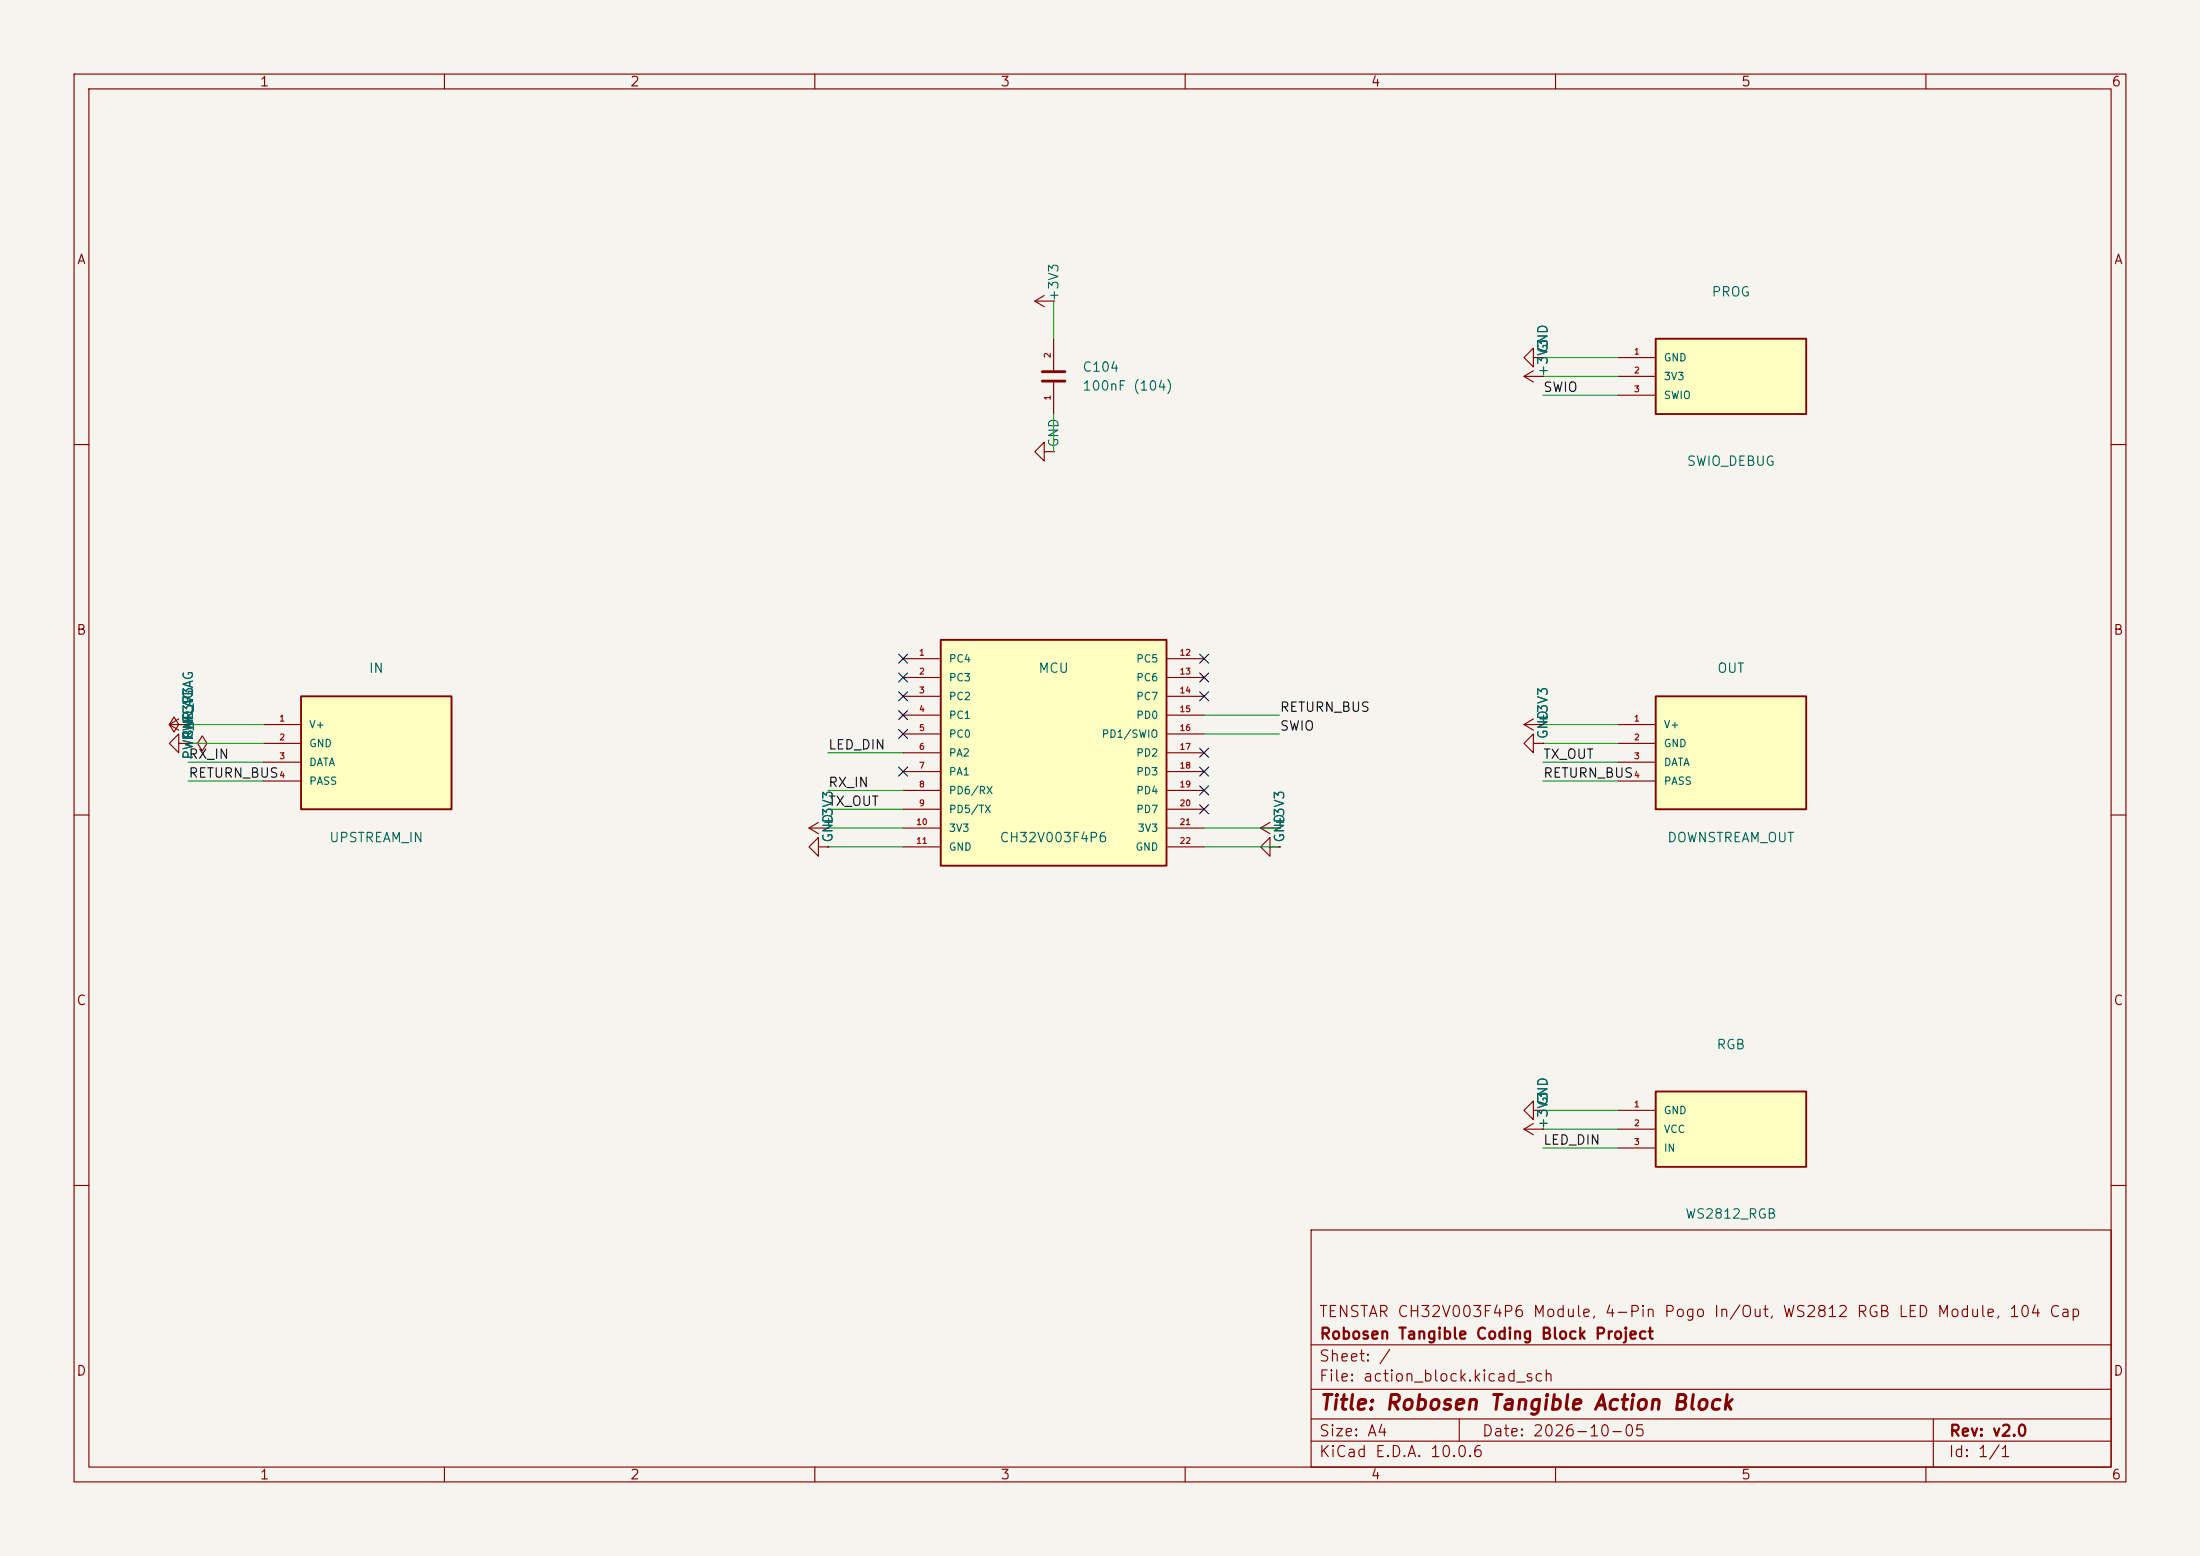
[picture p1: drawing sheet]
(kicad_sch
 (version 20250114)
 (generator "eeschema")
 (generator_version "10.0")
 (paper "A4")
 (title_block
  (title "Robosen Tangible Action Block")
  (date "2026-10-05")
  (rev "v2.0")
  (company "Robosen Tangible Coding Block Project")
  (comment 1 "TENSTAR CH32V003F4P6 Module, 4-Pin Pogo In/Out, WS2812 RGB LED Module, 104 Cap"))
 (lib_symbols
  (symbol "robosen_action:Pogo_4Pin"
  (pin_names (offset 1.016)) (in_bom yes) (on_board yes)
  (property "Reference" "J" (at 0 -10.16 0) (effects (font (size 1.27 1.27))))
  (property "Value" "Pogo_4Pin" (at 0 10.16 0) (effects (font (size 1.27 1.27))))
  (property "Footprint" "robosen_action:Pogo_4Pin_Dock_2.54mm" (at 0 12.7 0) (effects (font (size 1.27 1.27)) (hide yes)))
  (property "Datasheet" "" (at 0 0 0) (effects (font (size 1.27 1.27)) (hide yes)))
  (property "Description" "4-Pin Pogo Connector (2.54mm pitch)" (at 0 0 0) (effects (font (size 1.27 1.27)) (hide yes)))
  (symbol "Pogo_4Pin_0_1"
   (rectangle (start -10.16 -7.62) (end 10.16 7.62) (stroke (width 0.254) (type solid)) (fill (type background))))
  (symbol "Pogo_4Pin_1_1"
   (pin passive line (at -15.24 3.81 0) (length 5.08) (name "V+" (effects (font (size 1.0 1.0)))) (number "1" (effects (font (size 0.8 0.8)))))
   (pin passive line (at -15.24 1.27 0) (length 5.08) (name "GND" (effects (font (size 1.0 1.0)))) (number "2" (effects (font (size 0.8 0.8)))))
   (pin bidirectional line (at -15.24 -1.27 0) (length 5.08) (name "DATA" (effects (font (size 1.0 1.0)))) (number "3" (effects (font (size 0.8 0.8)))))
   (pin bidirectional line (at -15.24 -3.81 0) (length 5.08) (name "PASS" (effects (font (size 1.0 1.0)))) (number "4" (effects (font (size 0.8 0.8)))))))
  (symbol "robosen_action:WS2812_Module"
  (pin_names (offset 1.016)) (in_bom yes) (on_board yes)
  (property "Reference" "RGB" (at 0 -7.62 0) (effects (font (size 1.27 1.27))))
  (property "Value" "WS2812_Module" (at 0 7.62 0) (effects (font (size 1.27 1.27))))
  (property "Footprint" "robosen_action:WS2812B_Module_1x03_P2.54mm" (at 0 10.16 0) (effects (font (size 1.27 1.27)) (hide yes)))
  (property "Datasheet" "" (at 0 0 0) (effects (font (size 1.27 1.27)) (hide yes)))
  (property "Description" "WS2812 RGB LED Module 1x03 Header (GND, VCC, IN)" (at 0 0 0) (effects (font (size 1.27 1.27)) (hide yes)))
  (symbol "WS2812_Module_0_1"
   (rectangle (start -10.16 -5.08) (end 10.16 5.08) (stroke (width 0.254) (type solid)) (fill (type background))))
  (symbol "WS2812_Module_1_1"
   (pin power_in line (at -15.24 2.54 0) (length 5.08) (name "GND" (effects (font (size 1.0 1.0)))) (number "1" (effects (font (size 0.8 0.8)))))
   (pin power_in line (at -15.24 0 0) (length 5.08) (name "VCC" (effects (font (size 1.0 1.0)))) (number "2" (effects (font (size 0.8 0.8)))))
   (pin input line (at -15.24 -2.54 0) (length 5.08) (name "IN" (effects (font (size 1.0 1.0)))) (number "3" (effects (font (size 0.8 0.8)))))))
  (symbol "robosen_action:Prog_Header_3Pin"
  (pin_names (offset 1.016)) (in_bom yes) (on_board yes)
  (property "Reference" "J" (at 0 -7.62 0) (effects (font (size 1.27 1.27))))
  (property "Value" "Prog_Header_3Pin" (at 0 7.62 0) (effects (font (size 1.27 1.27))))
  (property "Footprint" "robosen_action:Prog_Header_1x03_P2.54mm" (at 0 10.16 0) (effects (font (size 1.27 1.27)) (hide yes)))
  (property "Datasheet" "" (at 0 0 0) (effects (font (size 1.27 1.27)) (hide yes)))
  (property "Description" "3-Pin Header for SWIO Flashing (GND, 3V3, SWIO)" (at 0 0 0) (effects (font (size 1.27 1.27)) (hide yes)))
  (symbol "Prog_Header_3Pin_0_1"
   (rectangle (start -10.16 -5.08) (end 10.16 5.08) (stroke (width 0.254) (type solid)) (fill (type background))))
  (symbol "Prog_Header_3Pin_1_1"
   (pin power_in line (at -15.24 2.54 0) (length 5.08) (name "GND" (effects (font (size 1.0 1.0)))) (number "1" (effects (font (size 0.8 0.8)))))
   (pin power_in line (at -15.24 0 0) (length 5.08) (name "3V3" (effects (font (size 1.0 1.0)))) (number "2" (effects (font (size 0.8 0.8)))))
   (pin bidirectional line (at -15.24 -2.54 0) (length 5.08) (name "SWIO" (effects (font (size 1.0 1.0)))) (number "3" (effects (font (size 0.8 0.8)))))))
  (symbol "robosen_action:C"
  (pin_names (offset 0) (hide yes)) (in_bom yes) (on_board yes)
  (property "Reference" "C" (at 0 -5.08 0) (effects (font (size 1.27 1.27))))
  (property "Value" "C" (at 0 5.08 0) (effects (font (size 1.27 1.27))))
  (property "Footprint" "robosen_action:C_Disc_P2.54mm" (at 0 7.62 0) (effects (font (size 1.27 1.27)) (hide yes)))
  (property "Datasheet" "" (at 0 0 0) (effects (font (size 1.27 1.27)) (hide yes)))
  (property "Description" "Unpolarized Ceramic Capacitor 2.54mm pitch" (at 0 0 0) (effects (font (size 1.27 1.27)) (hide yes)))
  (symbol "C_0_1"
   (polyline (pts (xy -1.524 -0.635) (xy 1.524 -0.635)) (stroke (width 0.381) (type solid)) (fill (type none)))
   (polyline (pts (xy -1.524 0.635) (xy 1.524 0.635)) (stroke (width 0.381) (type solid)) (fill (type none))))
  (symbol "C_1_1"
   (pin passive line (at 0 -5.08 90) (length 4.445) (name "1" (effects (font (size 1.0 1.0)))) (number "1" (effects (font (size 0.8 0.8)))))
   (pin passive line (at 0 5.08 270) (length 4.445) (name "2" (effects (font (size 1.0 1.0)))) (number "2" (effects (font (size 0.8 0.8)))))))
  (symbol "robosen_action:TENSTAR_CH32V003F4P6"
  (pin_names (offset 1.016)) (in_bom yes) (on_board yes)
  (property "Reference" "U" (at 0 -17.78 0) (effects (font (size 1.27 1.27))))
  (property "Value" "TENSTAR_CH32V003F4P6" (at 0 17.78 0) (effects (font (size 1.27 1.27))))
  (property "Footprint" "robosen_action:TENSTAR_CH32V003F4P6" (at 0 20.32 0) (effects (font (size 1.27 1.27)) (hide yes)))
  (property "Datasheet" "" (at 0 0 0) (effects (font (size 1.27 1.27)) (hide yes)))
  (property "Description" "TENSTAR CH32V003F4P6 2x11 DIP Module" (at 0 0 0) (effects (font (size 1.27 1.27)) (hide yes)))
  (symbol "TENSTAR_CH32V003F4P6_0_1"
   (rectangle (start -15.24 -15.24) (end 15.24 15.24) (stroke (width 0.254) (type solid)) (fill (type background))))
  (symbol "TENSTAR_CH32V003F4P6_1_1"
   (pin bidirectional line (at -20.32 12.70 0) (length 5.08) (name "PC4" (effects (font (size 1.0 1.0)))) (number "1" (effects (font (size 0.8 0.8)))))
   (pin bidirectional line (at -20.32 10.16 0) (length 5.08) (name "PC3" (effects (font (size 1.0 1.0)))) (number "2" (effects (font (size 0.8 0.8)))))
   (pin bidirectional line (at -20.32 7.62 0) (length 5.08) (name "PC2" (effects (font (size 1.0 1.0)))) (number "3" (effects (font (size 0.8 0.8)))))
   (pin bidirectional line (at -20.32 5.08 0) (length 5.08) (name "PC1" (effects (font (size 1.0 1.0)))) (number "4" (effects (font (size 0.8 0.8)))))
   (pin bidirectional line (at -20.32 2.54 0) (length 5.08) (name "PC0" (effects (font (size 1.0 1.0)))) (number "5" (effects (font (size 0.8 0.8)))))
   (pin bidirectional line (at -20.32 0.00 0) (length 5.08) (name "PA2" (effects (font (size 1.0 1.0)))) (number "6" (effects (font (size 0.8 0.8)))))
   (pin bidirectional line (at -20.32 -2.54 0) (length 5.08) (name "PA1" (effects (font (size 1.0 1.0)))) (number "7" (effects (font (size 0.8 0.8)))))
   (pin bidirectional line (at -20.32 -5.08 0) (length 5.08) (name "PD6/RX" (effects (font (size 1.0 1.0)))) (number "8" (effects (font (size 0.8 0.8)))))
   (pin bidirectional line (at -20.32 -7.62 0) (length 5.08) (name "PD5/TX" (effects (font (size 1.0 1.0)))) (number "9" (effects (font (size 0.8 0.8)))))
   (pin power_in line (at -20.32 -10.16 0) (length 5.08) (name "3V3" (effects (font (size 1.0 1.0)))) (number "10" (effects (font (size 0.8 0.8)))))
   (pin power_in line (at -20.32 -12.70 0) (length 5.08) (name "GND" (effects (font (size 1.0 1.0)))) (number "11" (effects (font (size 0.8 0.8)))))
   (pin bidirectional line (at 20.32 12.70 180) (length 5.08) (name "PC5" (effects (font (size 1.0 1.0)))) (number "12" (effects (font (size 0.8 0.8)))))
   (pin bidirectional line (at 20.32 10.16 180) (length 5.08) (name "PC6" (effects (font (size 1.0 1.0)))) (number "13" (effects (font (size 0.8 0.8)))))
   (pin bidirectional line (at 20.32 7.62 180) (length 5.08) (name "PC7" (effects (font (size 1.0 1.0)))) (number "14" (effects (font (size 0.8 0.8)))))
   (pin bidirectional line (at 20.32 5.08 180) (length 5.08) (name "PD0" (effects (font (size 1.0 1.0)))) (number "15" (effects (font (size 0.8 0.8)))))
   (pin bidirectional line (at 20.32 2.54 180) (length 5.08) (name "PD1/SWIO" (effects (font (size 1.0 1.0)))) (number "16" (effects (font (size 0.8 0.8)))))
   (pin bidirectional line (at 20.32 0.00 180) (length 5.08) (name "PD2" (effects (font (size 1.0 1.0)))) (number "17" (effects (font (size 0.8 0.8)))))
   (pin bidirectional line (at 20.32 -2.54 180) (length 5.08) (name "PD3" (effects (font (size 1.0 1.0)))) (number "18" (effects (font (size 0.8 0.8)))))
   (pin bidirectional line (at 20.32 -5.08 180) (length 5.08) (name "PD4" (effects (font (size 1.0 1.0)))) (number "19" (effects (font (size 0.8 0.8)))))
   (pin bidirectional line (at 20.32 -7.62 180) (length 5.08) (name "PD7" (effects (font (size 1.0 1.0)))) (number "20" (effects (font (size 0.8 0.8)))))
   (pin power_in line (at 20.32 -10.16 180) (length 5.08) (name "3V3" (effects (font (size 1.0 1.0)))) (number "21" (effects (font (size 0.8 0.8)))))
   (pin power_in line (at 20.32 -12.70 180) (length 5.08) (name "GND" (effects (font (size 1.0 1.0)))) (number "22" (effects (font (size 0.8 0.8)))))))
 (symbol "power:+3V3"
  (power global)
  (pin_numbers (hide yes))
  (pin_names
   (offset 0) (hide yes))
  (exclude_from_sim no)
  (in_bom yes)
  (on_board yes)
  (in_pos_files yes)
  (duplicate_pin_numbers_are_jumpers no)
  (property "Reference" "#PWR" (at 0 -3.81 0) (show_name no) (do_not_autoplace no) (hide yes) (effects (font (size 1.27 1.27))))
  (property "Value" "+3V3" (at 0 3.556 0) (show_name no) (do_not_autoplace no) (effects (font (size 1.27 1.27))))
  (property "Footprint" "" (at 0 0 0) (show_name no) (do_not_autoplace no) (hide yes) (effects (font (size 1.27 1.27))))
  (property "Datasheet" "" (at 0 0 0) (show_name no) (do_not_autoplace no) (hide yes) (effects (font (size 1.27 1.27))))
  (property "Description" "Power symbol creates a global label with name \"+3V3\"" (at 0 0 0) (show_name no) (do_not_autoplace no) (hide yes) (effects (font (size 1.27 1.27))))
  (symbol "+3V3_0_1"
   (polyline (pts (xy -0.762 1.27) (xy 0 2.54)) (stroke (width 0) (type default)) (fill (type none)))
   (polyline (pts (xy 0 2.54) (xy 0.762 1.27)) (stroke (width 0) (type default)) (fill (type none)))
   (polyline (pts (xy 0 0) (xy 0 2.54)) (stroke (width 0) (type default)) (fill (type none))))
  (symbol "+3V3_1_1"
   (pin power_in line (at 0 0 90) (length 0) (name "" (effects (font (size 1.27 1.27)))) (number "1" (effects (font (size 1.27 1.27))))))
  (embedded_fonts no))
 (symbol "power:GND"
  (power global)
  (pin_numbers (hide yes))
  (pin_names
   (offset 0) (hide yes))
  (exclude_from_sim no)
  (in_bom yes)
  (on_board yes)
  (in_pos_files yes)
  (duplicate_pin_numbers_are_jumpers no)
  (property "Reference" "#PWR" (at 0 -6.35 0) (show_name no) (do_not_autoplace no) (hide yes) (effects (font (size 1.27 1.27))))
  (property "Value" "GND" (at 0 -3.81 0) (show_name no) (do_not_autoplace no) (effects (font (size 1.27 1.27))))
  (property "Footprint" "" (at 0 0 0) (show_name no) (do_not_autoplace no) (hide yes) (effects (font (size 1.27 1.27))))
  (property "Datasheet" "" (at 0 0 0) (show_name no) (do_not_autoplace no) (hide yes) (effects (font (size 1.27 1.27))))
  (property "Description" "Power symbol creates a global label with name \"GND\" , ground" (at 0 0 0) (show_name no) (do_not_autoplace no) (hide yes) (effects (font (size 1.27 1.27))))
  (symbol "GND_0_1"
   (polyline (pts (xy 0 0) (xy 0 -1.27) (xy 1.27 -1.27) (xy 0 -2.54) (xy -1.27 -1.27) (xy 0 -1.27)) (stroke (width 0) (type default)) (fill (type none))))
  (symbol "GND_1_1"
   (pin power_in line (at 0 0 270) (length 0) (name "" (effects (font (size 1.27 1.27)))) (number "1" (effects (font (size 1.27 1.27))))))
  (embedded_fonts no))
 (symbol "power:PWR_FLAG"
  (power global)
  (pin_numbers (hide yes))
  (pin_names
   (offset 0) (hide yes))
  (exclude_from_sim no)
  (in_bom yes)
  (on_board yes)
  (in_pos_files yes)
  (duplicate_pin_numbers_are_jumpers no)
  (property "Reference" "#FLG" (at 0 1.905 0) (show_name no) (do_not_autoplace no) (hide yes) (effects (font (size 1.27 1.27))))
  (property "Value" "PWR_FLAG" (at 0 3.81 0) (show_name no) (do_not_autoplace no) (effects (font (size 1.27 1.27))))
  (property "Footprint" "" (at 0 0 0) (show_name no) (do_not_autoplace no) (hide yes) (effects (font (size 1.27 1.27))))
  (property "Datasheet" "" (at 0 0 0) (show_name no) (do_not_autoplace no) (hide yes) (effects (font (size 1.27 1.27))))
  (property "Description" "Special symbol for telling ERC where power comes from" (at 0 0 0) (show_name no) (do_not_autoplace no) (hide yes) (effects (font (size 1.27 1.27))))
  (symbol "PWR_FLAG_0_0"
   (pin power_out line (at 0 0 90) (length 0) (name "" (effects (font (size 1.27 1.27)))) (number "1" (effects (font (size 1.27 1.27))))))
  (symbol "PWR_FLAG_0_1"
   (polyline (pts (xy 0 0) (xy 0 1.27) (xy -1.016 1.905) (xy 0 2.54) (xy 1.016 1.905) (xy 0 1.27)) (stroke (width 0) (type default)) (fill (type none))))
  (embedded_fonts no)))
 (symbol (lib_id "robosen_action:Pogo_4Pin") (at 50.80 101.60 0) (unit 1)
  (exclude_from_sim no) (in_bom yes) (on_board yes) (dnp no)
  (property "Reference" "IN" (at 50.80 90.17 0) (effects (font (size 1.27 1.27))))
  (property "Value" "UPSTREAM_IN" (at 50.80 113.03 0) (effects (font (size 1.27 1.27))))
  (property "Footprint" "robosen_action:Pogo_4Pin_Dock_2.54mm" (at 50.80 101.60 0) (effects (font (size 1.27 1.27)) (hide yes)))
  (property "Datasheet" "" (at 50.80 101.60 0) (effects (font (size 1.27 1.27)) (hide yes)))
  (property "Description" "" (at 50.80 101.60 0) (effects (font (size 1.27 1.27)) (hide yes)))
  (pin "1")
  (pin "2")
  (pin "3")
  (pin "4"))
 (symbol (lib_id "robosen_action:Pogo_4Pin") (at 233.68 101.60 0) (unit 1)
  (exclude_from_sim no) (in_bom yes) (on_board yes) (dnp no)
  (property "Reference" "OUT" (at 233.68 90.17 0) (effects (font (size 1.27 1.27))))
  (property "Value" "DOWNSTREAM_OUT" (at 233.68 113.03 0) (effects (font (size 1.27 1.27))))
  (property "Footprint" "robosen_action:Pogo_4Pin_Dock_2.54mm" (at 233.68 101.60 0) (effects (font (size 1.27 1.27)) (hide yes)))
  (property "Datasheet" "" (at 233.68 101.60 0) (effects (font (size 1.27 1.27)) (hide yes)))
  (property "Description" "" (at 233.68 101.60 0) (effects (font (size 1.27 1.27)) (hide yes)))
  (pin "1")
  (pin "2")
  (pin "3")
  (pin "4"))
 (symbol (lib_id "robosen_action:TENSTAR_CH32V003F4P6") (at 142.24 101.60 0) (unit 1)
  (exclude_from_sim no) (in_bom yes) (on_board yes) (dnp no)
  (property "Reference" "MCU" (at 142.24 90.17 0) (effects (font (size 1.27 1.27))))
  (property "Value" "CH32V003F4P6" (at 142.24 113.03 0) (effects (font (size 1.27 1.27))))
  (property "Footprint" "robosen_action:TENSTAR_CH32V003F4P6" (at 142.24 101.60 0) (effects (font (size 1.27 1.27)) (hide yes)))
  (property "Datasheet" "" (at 142.24 101.60 0) (effects (font (size 1.27 1.27)) (hide yes)))
  (property "Description" "" (at 142.24 101.60 0) (effects (font (size 1.27 1.27)) (hide yes)))
  (pin "1")
  (pin "2")
  (pin "3")
  (pin "4")
  (pin "5")
  (pin "6")
  (pin "7")
  (pin "8")
  (pin "9")
  (pin "10")
  (pin "11")
  (pin "12")
  (pin "13")
  (pin "14")
  (pin "15")
  (pin "16")
  (pin "17")
  (pin "18")
  (pin "19")
  (pin "20")
  (pin "21")
  (pin "22"))
 (symbol (lib_id "robosen_action:WS2812_Module") (at 233.68 152.40 0) (unit 1)
  (exclude_from_sim no) (in_bom yes) (on_board yes) (dnp no)
  (property "Reference" "RGB" (at 233.68 140.97 0) (effects (font (size 1.27 1.27))))
  (property "Value" "WS2812_RGB" (at 233.68 163.83 0) (effects (font (size 1.27 1.27))))
  (property "Footprint" "robosen_action:WS2812B_Module_1x03_P2.54mm" (at 233.68 152.40 0) (effects (font (size 1.27 1.27)) (hide yes)))
  (property "Datasheet" "" (at 233.68 152.40 0) (effects (font (size 1.27 1.27)) (hide yes)))
  (property "Description" "" (at 233.68 152.40 0) (effects (font (size 1.27 1.27)) (hide yes)))
  (pin "1")
  (pin "2")
  (pin "3"))
 (symbol (lib_id "robosen_action:C") (at 142.24 50.80 0) (unit 1)
  (exclude_from_sim no) (in_bom yes) (on_board yes) (dnp no)
  (property "Reference" "C104" (at 146.05 49.53 0) (effects (font (size 1.27 1.27)) (justify left)))
  (property "Value" "100nF (104)" (at 146.05 52.07 0) (effects (font (size 1.27 1.27)) (justify left)))
  (property "Footprint" "robosen_action:C_Disc_P2.54mm" (at 142.24 50.80 0) (effects (font (size 1.27 1.27)) (hide yes)))
  (property "Datasheet" "" (at 142.24 50.80 0) (effects (font (size 1.27 1.27)) (hide yes)))
  (property "Description" "Unpolarized Ceramic Capacitor 2.54mm pitch" (at 142.24 50.80 0) (effects (font (size 1.27 1.27)) (hide yes)))
  (pin "1")
  (pin "2"))
 (symbol (lib_id "robosen_action:Prog_Header_3Pin") (at 233.68 50.80 0) (unit 1)
  (exclude_from_sim no) (in_bom yes) (on_board yes) (dnp no)
  (property "Reference" "PROG" (at 233.68 39.37 0) (effects (font (size 1.27 1.27))))
  (property "Value" "SWIO_DEBUG" (at 233.68 62.23 0) (effects (font (size 1.27 1.27))))
  (property "Footprint" "robosen_action:Prog_Header_1x03_P2.54mm" (at 233.68 50.80 0) (effects (font (size 1.27 1.27)) (hide yes)))
  (property "Datasheet" "" (at 233.68 50.80 0) (effects (font (size 1.27 1.27)) (hide yes)))
  (property "Description" "" (at 233.68 50.80 0) (effects (font (size 1.27 1.27)) (hide yes)))
  (pin "1")
  (pin "2")
  (pin "3"))
 (wire
  (pts (xy 35.56 97.79) (xy 25.40 97.79))
  (stroke (width 0) (type default)))
 (symbol
  (lib_id "power:+3V3")
  (at 25.40 97.79 90)
  (unit 1)
  (exclude_from_sim no)
  (in_bom yes)
  (on_board yes)
  (dnp no)
  (property "Reference" "#PWR01" (at 25.40 97.79 0) (effects (font (size 1.27 1.27)) (hide yes)))
  (property "Value" "+3V3" (at 25.40 95.25 0) (effects (font (size 1.27 1.27))))
  (property "Footprint" "" (at 25.40 97.79 0) (effects (font (size 1.27 1.27)) (hide yes)))
  (property "Datasheet" "" (at 25.40 97.79 0) (effects (font (size 1.27 1.27)) (hide yes)))
  (property "Description" "" (at 25.40 97.79 0) (effects (font (size 1.27 1.27)) (hide yes)))
  (pin "1"))
 (symbol
  (lib_id "power:PWR_FLAG")
  (at 25.40 97.79 90)
  (unit 1)
  (exclude_from_sim no)
  (in_bom yes)
  (on_board yes)
  (dnp no)
  (property "Reference" "#FLG01" (at 25.40 97.79 0) (effects (font (size 1.27 1.27)) (hide yes)))
  (property "Value" "PWR_FLAG" (at 25.40 95.25 0) (effects (font (size 1.27 1.27))))
  (property "Footprint" "" (at 25.40 97.79 0) (effects (font (size 1.27 1.27)) (hide yes)))
  (property "Datasheet" "" (at 25.40 97.79 0) (effects (font (size 1.27 1.27)) (hide yes)))
  (property "Description" "" (at 25.40 97.79 0) (effects (font (size 1.27 1.27)) (hide yes)))
  (pin "1"))
 (wire
  (pts (xy 35.56 100.33) (xy 25.40 100.33))
  (stroke (width 0) (type default)))
 (symbol
  (lib_id "power:GND")
  (at 25.40 100.33 270)
  (unit 1)
  (exclude_from_sim no)
  (in_bom yes)
  (on_board yes)
  (dnp no)
  (property "Reference" "#PWR02" (at 25.40 100.33 0) (effects (font (size 1.27 1.27)) (hide yes)))
  (property "Value" "GND" (at 25.40 97.79 0) (effects (font (size 1.27 1.27))))
  (property "Footprint" "" (at 25.40 100.33 0) (effects (font (size 1.27 1.27)) (hide yes)))
  (property "Datasheet" "" (at 25.40 100.33 0) (effects (font (size 1.27 1.27)) (hide yes)))
  (property "Description" "" (at 25.40 100.33 0) (effects (font (size 1.27 1.27)) (hide yes)))
  (pin "1"))
 (symbol
  (lib_id "power:PWR_FLAG")
  (at 25.40 100.33 270)
  (unit 1)
  (exclude_from_sim no)
  (in_bom yes)
  (on_board yes)
  (dnp no)
  (property "Reference" "#FLG02" (at 25.40 100.33 0) (effects (font (size 1.27 1.27)) (hide yes)))
  (property "Value" "PWR_FLAG" (at 25.40 97.79 0) (effects (font (size 1.27 1.27))))
  (property "Footprint" "" (at 25.40 100.33 0) (effects (font (size 1.27 1.27)) (hide yes)))
  (property "Datasheet" "" (at 25.40 100.33 0) (effects (font (size 1.27 1.27)) (hide yes)))
  (property "Description" "" (at 25.40 100.33 0) (effects (font (size 1.27 1.27)) (hide yes)))
  (pin "1"))
 (wire
  (pts (xy 35.56 102.87) (xy 25.40 102.87))
  (stroke (width 0) (type default)))
 (label "RX_IN"
  (at 25.40 102.87 180)
  (fields_autoplaced yes)
  (effects (font (size 1.27 1.27)) (justify left bottom)))
 (wire
  (pts (xy 35.56 105.41) (xy 25.40 105.41))
  (stroke (width 0) (type default)))
 (label "RETURN_BUS"
  (at 25.40 105.41 180)
  (fields_autoplaced yes)
  (effects (font (size 1.27 1.27)) (justify left bottom)))
 (wire
  (pts (xy 218.44 97.79) (xy 208.28 97.79))
  (stroke (width 0) (type default)))
 (symbol
  (lib_id "power:+3V3")
  (at 208.28 97.79 90)
  (unit 1)
  (exclude_from_sim no)
  (in_bom yes)
  (on_board yes)
  (dnp no)
  (property "Reference" "#PWR03" (at 208.28 97.79 0) (effects (font (size 1.27 1.27)) (hide yes)))
  (property "Value" "+3V3" (at 208.28 95.25 0) (effects (font (size 1.27 1.27))))
  (property "Footprint" "" (at 208.28 97.79 0) (effects (font (size 1.27 1.27)) (hide yes)))
  (property "Datasheet" "" (at 208.28 97.79 0) (effects (font (size 1.27 1.27)) (hide yes)))
  (property "Description" "" (at 208.28 97.79 0) (effects (font (size 1.27 1.27)) (hide yes)))
  (pin "1"))
 (wire
  (pts (xy 218.44 100.33) (xy 208.28 100.33))
  (stroke (width 0) (type default)))
 (symbol
  (lib_id "power:GND")
  (at 208.28 100.33 270)
  (unit 1)
  (exclude_from_sim no)
  (in_bom yes)
  (on_board yes)
  (dnp no)
  (property "Reference" "#PWR04" (at 208.28 100.33 0) (effects (font (size 1.27 1.27)) (hide yes)))
  (property "Value" "GND" (at 208.28 97.79 0) (effects (font (size 1.27 1.27))))
  (property "Footprint" "" (at 208.28 100.33 0) (effects (font (size 1.27 1.27)) (hide yes)))
  (property "Datasheet" "" (at 208.28 100.33 0) (effects (font (size 1.27 1.27)) (hide yes)))
  (property "Description" "" (at 208.28 100.33 0) (effects (font (size 1.27 1.27)) (hide yes)))
  (pin "1"))
 (wire
  (pts (xy 218.44 102.87) (xy 208.28 102.87))
  (stroke (width 0) (type default)))
 (label "TX_OUT"
  (at 208.28 102.87 180)
  (fields_autoplaced yes)
  (effects (font (size 1.27 1.27)) (justify left bottom)))
 (wire
  (pts (xy 218.44 105.41) (xy 208.28 105.41))
  (stroke (width 0) (type default)))
 (label "RETURN_BUS"
  (at 208.28 105.41 180)
  (fields_autoplaced yes)
  (effects (font (size 1.27 1.27)) (justify left bottom)))
 (wire
  (pts (xy 142.24 45.72) (xy 142.24 40.64))
  (stroke (width 0) (type default)))
 (symbol
  (lib_id "power:+3V3")
  (at 142.24 40.64 90)
  (unit 1)
  (exclude_from_sim no)
  (in_bom yes)
  (on_board yes)
  (dnp no)
  (property "Reference" "#PWR05" (at 142.24 40.64 0) (effects (font (size 1.27 1.27)) (hide yes)))
  (property "Value" "+3V3" (at 142.24 38.10 0) (effects (font (size 1.27 1.27))))
  (property "Footprint" "" (at 142.24 40.64 0) (effects (font (size 1.27 1.27)) (hide yes)))
  (property "Datasheet" "" (at 142.24 40.64 0) (effects (font (size 1.27 1.27)) (hide yes)))
  (property "Description" "" (at 142.24 40.64 0) (effects (font (size 1.27 1.27)) (hide yes)))
  (pin "1"))
 (wire
  (pts (xy 142.24 55.88) (xy 142.24 60.96))
  (stroke (width 0) (type default)))
 (symbol
  (lib_id "power:GND")
  (at 142.24 60.96 270)
  (unit 1)
  (exclude_from_sim no)
  (in_bom yes)
  (on_board yes)
  (dnp no)
  (property "Reference" "#PWR06" (at 142.24 60.96 0) (effects (font (size 1.27 1.27)) (hide yes)))
  (property "Value" "GND" (at 142.24 58.42 0) (effects (font (size 1.27 1.27))))
  (property "Footprint" "" (at 142.24 60.96 0) (effects (font (size 1.27 1.27)) (hide yes)))
  (property "Datasheet" "" (at 142.24 60.96 0) (effects (font (size 1.27 1.27)) (hide yes)))
  (property "Description" "" (at 142.24 60.96 0) (effects (font (size 1.27 1.27)) (hide yes)))
  (pin "1"))
 (wire
  (pts (xy 218.44 149.86) (xy 208.28 149.86))
  (stroke (width 0) (type default)))
 (symbol
  (lib_id "power:GND")
  (at 208.28 149.86 270)
  (unit 1)
  (exclude_from_sim no)
  (in_bom yes)
  (on_board yes)
  (dnp no)
  (property "Reference" "#PWR07" (at 208.28 149.86 0) (effects (font (size 1.27 1.27)) (hide yes)))
  (property "Value" "GND" (at 208.28 147.32 0) (effects (font (size 1.27 1.27))))
  (property "Footprint" "" (at 208.28 149.86 0) (effects (font (size 1.27 1.27)) (hide yes)))
  (property "Datasheet" "" (at 208.28 149.86 0) (effects (font (size 1.27 1.27)) (hide yes)))
  (property "Description" "" (at 208.28 149.86 0) (effects (font (size 1.27 1.27)) (hide yes)))
  (pin "1"))
 (wire
  (pts (xy 218.44 152.40) (xy 208.28 152.40))
  (stroke (width 0) (type default)))
 (symbol
  (lib_id "power:+3V3")
  (at 208.28 152.40 90)
  (unit 1)
  (exclude_from_sim no)
  (in_bom yes)
  (on_board yes)
  (dnp no)
  (property "Reference" "#PWR08" (at 208.28 152.40 0) (effects (font (size 1.27 1.27)) (hide yes)))
  (property "Value" "+3V3" (at 208.28 149.86 0) (effects (font (size 1.27 1.27))))
  (property "Footprint" "" (at 208.28 152.40 0) (effects (font (size 1.27 1.27)) (hide yes)))
  (property "Datasheet" "" (at 208.28 152.40 0) (effects (font (size 1.27 1.27)) (hide yes)))
  (property "Description" "" (at 208.28 152.40 0) (effects (font (size 1.27 1.27)) (hide yes)))
  (pin "1"))
 (wire
  (pts (xy 218.44 154.94) (xy 208.28 154.94))
  (stroke (width 0) (type default)))
 (label "LED_DIN"
  (at 208.28 154.94 180)
  (fields_autoplaced yes)
  (effects (font (size 1.27 1.27)) (justify left bottom)))
 (wire
  (pts (xy 218.44 48.26) (xy 208.28 48.26))
  (stroke (width 0) (type default)))
 (symbol
  (lib_id "power:GND")
  (at 208.28 48.26 270)
  (unit 1)
  (exclude_from_sim no)
  (in_bom yes)
  (on_board yes)
  (dnp no)
  (property "Reference" "#PWR13" (at 208.28 48.26 0) (effects (font (size 1.27 1.27)) (hide yes)))
  (property "Value" "GND" (at 208.28 45.72 0) (effects (font (size 1.27 1.27))))
  (property "Footprint" "" (at 208.28 48.26 0) (effects (font (size 1.27 1.27)) (hide yes)))
  (property "Datasheet" "" (at 208.28 48.26 0) (effects (font (size 1.27 1.27)) (hide yes)))
  (property "Description" "" (at 208.28 48.26 0) (effects (font (size 1.27 1.27)) (hide yes)))
  (pin "1"))
 (wire
  (pts (xy 218.44 50.80) (xy 208.28 50.80))
  (stroke (width 0) (type default)))
 (symbol
  (lib_id "power:+3V3")
  (at 208.28 50.80 90)
  (unit 1)
  (exclude_from_sim no)
  (in_bom yes)
  (on_board yes)
  (dnp no)
  (property "Reference" "#PWR14" (at 208.28 50.80 0) (effects (font (size 1.27 1.27)) (hide yes)))
  (property "Value" "+3V3" (at 208.28 48.26 0) (effects (font (size 1.27 1.27))))
  (property "Footprint" "" (at 208.28 50.80 0) (effects (font (size 1.27 1.27)) (hide yes)))
  (property "Datasheet" "" (at 208.28 50.80 0) (effects (font (size 1.27 1.27)) (hide yes)))
  (property "Description" "" (at 208.28 50.80 0) (effects (font (size 1.27 1.27)) (hide yes)))
  (pin "1"))
 (wire
  (pts (xy 218.44 53.34) (xy 208.28 53.34))
  (stroke (width 0) (type default)))
 (label "SWIO"
  (at 208.28 53.34 180)
  (fields_autoplaced yes)
  (effects (font (size 1.27 1.27)) (justify left bottom)))
 (no_connect
  (at 121.92 88.90))
 (no_connect
  (at 121.92 91.44))
 (no_connect
  (at 121.92 93.98))
 (no_connect
  (at 121.92 96.52))
 (no_connect
  (at 121.92 99.06))
 (wire
  (pts (xy 121.92 101.60) (xy 111.76 101.60))
  (stroke (width 0) (type default)))
 (label "LED_DIN"
  (at 111.76 101.60 180)
  (fields_autoplaced yes)
  (effects (font (size 1.27 1.27)) (justify left bottom)))
 (no_connect
  (at 121.92 104.14))
 (wire
  (pts (xy 121.92 106.68) (xy 111.76 106.68))
  (stroke (width 0) (type default)))
 (label "RX_IN"
  (at 111.76 106.68 180)
  (fields_autoplaced yes)
  (effects (font (size 1.27 1.27)) (justify left bottom)))
 (wire
  (pts (xy 121.92 109.22) (xy 111.76 109.22))
  (stroke (width 0) (type default)))
 (label "TX_OUT"
  (at 111.76 109.22 180)
  (fields_autoplaced yes)
  (effects (font (size 1.27 1.27)) (justify left bottom)))
 (wire
  (pts (xy 121.92 111.76) (xy 111.76 111.76))
  (stroke (width 0) (type default)))
 (symbol
  (lib_id "power:+3V3")
  (at 111.76 111.76 90)
  (unit 1)
  (exclude_from_sim no)
  (in_bom yes)
  (on_board yes)
  (dnp no)
  (property "Reference" "#PWR09" (at 111.76 111.76 0) (effects (font (size 1.27 1.27)) (hide yes)))
  (property "Value" "+3V3" (at 111.76 109.22 0) (effects (font (size 1.27 1.27))))
  (property "Footprint" "" (at 111.76 111.76 0) (effects (font (size 1.27 1.27)) (hide yes)))
  (property "Datasheet" "" (at 111.76 111.76 0) (effects (font (size 1.27 1.27)) (hide yes)))
  (property "Description" "" (at 111.76 111.76 0) (effects (font (size 1.27 1.27)) (hide yes)))
  (pin "1"))
 (wire
  (pts (xy 121.92 114.30) (xy 111.76 114.30))
  (stroke (width 0) (type default)))
 (symbol
  (lib_id "power:GND")
  (at 111.76 114.30 270)
  (unit 1)
  (exclude_from_sim no)
  (in_bom yes)
  (on_board yes)
  (dnp no)
  (property "Reference" "#PWR10" (at 111.76 114.30 0) (effects (font (size 1.27 1.27)) (hide yes)))
  (property "Value" "GND" (at 111.76 111.76 0) (effects (font (size 1.27 1.27))))
  (property "Footprint" "" (at 111.76 114.30 0) (effects (font (size 1.27 1.27)) (hide yes)))
  (property "Datasheet" "" (at 111.76 114.30 0) (effects (font (size 1.27 1.27)) (hide yes)))
  (property "Description" "" (at 111.76 114.30 0) (effects (font (size 1.27 1.27)) (hide yes)))
  (pin "1"))
 (no_connect
  (at 162.56 88.90))
 (no_connect
  (at 162.56 91.44))
 (no_connect
  (at 162.56 93.98))
 (wire
  (pts (xy 162.56 96.52) (xy 172.72 96.52))
  (stroke (width 0) (type default)))
 (label "RETURN_BUS"
  (at 172.72 96.52 0)
  (fields_autoplaced yes)
  (effects (font (size 1.27 1.27)) (justify left bottom)))
 (wire
  (pts (xy 162.56 99.06) (xy 172.72 99.06))
  (stroke (width 0) (type default)))
 (label "SWIO"
  (at 172.72 99.06 0)
  (fields_autoplaced yes)
  (effects (font (size 1.27 1.27)) (justify left bottom)))
 (no_connect
  (at 162.56 101.60))
 (no_connect
  (at 162.56 104.14))
 (no_connect
  (at 162.56 106.68))
 (no_connect
  (at 162.56 109.22))
 (wire
  (pts (xy 162.56 111.76) (xy 172.72 111.76))
  (stroke (width 0) (type default)))
 (symbol
  (lib_id "power:+3V3")
  (at 172.72 111.76 90)
  (unit 1)
  (exclude_from_sim no)
  (in_bom yes)
  (on_board yes)
  (dnp no)
  (property "Reference" "#PWR11" (at 172.72 111.76 0) (effects (font (size 1.27 1.27)) (hide yes)))
  (property "Value" "+3V3" (at 172.72 109.22 0) (effects (font (size 1.27 1.27))))
  (property "Footprint" "" (at 172.72 111.76 0) (effects (font (size 1.27 1.27)) (hide yes)))
  (property "Datasheet" "" (at 172.72 111.76 0) (effects (font (size 1.27 1.27)) (hide yes)))
  (property "Description" "" (at 172.72 111.76 0) (effects (font (size 1.27 1.27)) (hide yes)))
  (pin "1"))
 (wire
  (pts (xy 162.56 114.30) (xy 172.72 114.30))
  (stroke (width 0) (type default)))
 (symbol
  (lib_id "power:GND")
  (at 172.72 114.30 270)
  (unit 1)
  (exclude_from_sim no)
  (in_bom yes)
  (on_board yes)
  (dnp no)
  (property "Reference" "#PWR12" (at 172.72 114.30 0) (effects (font (size 1.27 1.27)) (hide yes)))
  (property "Value" "GND" (at 172.72 111.76 0) (effects (font (size 1.27 1.27))))
  (property "Footprint" "" (at 172.72 114.30 0) (effects (font (size 1.27 1.27)) (hide yes)))
  (property "Datasheet" "" (at 172.72 114.30 0) (effects (font (size 1.27 1.27)) (hide yes)))
  (property "Description" "" (at 172.72 114.30 0) (effects (font (size 1.27 1.27)) (hide yes)))
  (pin "1")))
